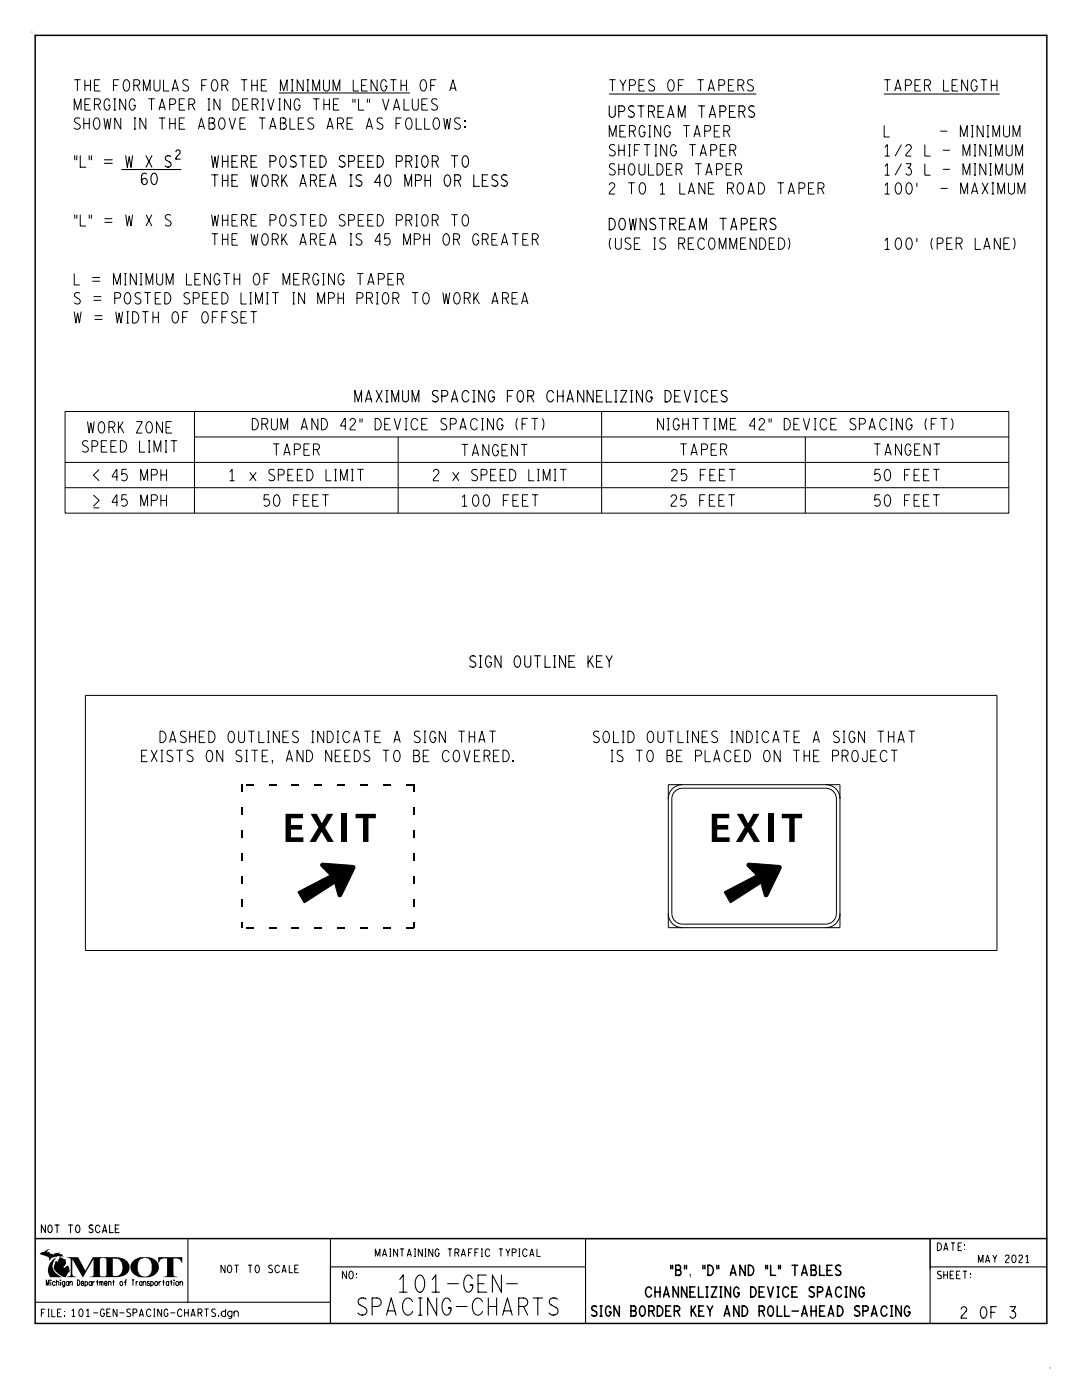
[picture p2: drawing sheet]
<svg xmlns="http://www.w3.org/2000/svg" width="216mm" height="279mm" viewBox="0 0 216 279" stroke-linecap="round" stroke-linejoin="round" font-family="sans-serif">
<path d="M7 7.1h201.9v257h-201.9zM7 247.2h201.9" fill="none" stroke="#000" stroke-width=".3"/>
<path d="M7 259.9h58.9M37.5 247.2v12.7M65.9 247.2v16.9M65.9 252.8h50.9M185.6 247.2v16.9M185.6 252.8h23.3M185.7 247.2h-68.9v16.9" fill="none" stroke="#000" stroke-width=".21"/>
<path d="M6.4 6.4h-.1M209.6 273h-.1" fill="none" stroke="#000" stroke-width=".2"/>
<g fill="#000">
<path d="M48.2 156.6h.2v1.5h-.2zM49 156.5h1.6v.2h-1.6zM53.6 156.5h1.5v.2h-1.5zM58.2 156.5h1.5v.2h-1.5zM62.8 156.5h1.5v.2h-1.5zM67.3 156.5h1.6v.2h-1.6zM71.9 156.5h1.5v.2h-1.5zM76.5 156.5h1.5v.2h-1.5zM81 156.5h1.5v.2h-1.5zM82.4 156.6h.3v1.5h-.3zM48.2 179.4h.2v1.6h-.2zM48.2 174.9h.2v1.5h-.2z"/>
<path d="M48.2 170.3h.2v1.5h-.2zM48.2 165.7h.2v1.6h-.2zM48.2 161.1h.2v1.6h-.2zM82.4 179.4h.3v1.6h-.3zM82.4 174.9h.3v1.5h-.3zM82.4 170.3h.3v1.5h-.3zM82.4 165.7h.3v1.6h-.3zM82.4 161.1h.3v1.6h-.3zM48.2 184h.2v1.1h-.2zM49 185h1.6v.3h-1.6zM53.6 185h1.5v.3h-1.5zM58.2 185h1.5v.3h-1.5z"/>
<path d="M62.8 185h1.5v.3h-1.5zM67.3 185h1.6v.3h-1.6zM71.9 185h1.5v.3h-1.5zM76.5 185h1.5v.3h-1.5zM81 185h1.5v.3h-1.5zM82.4 184h.3v1.1h-.3z"/>
<path d="M10.4 251.5l.9-.6a2.16 2.16 0 0 0 .6 3.7l.4 .3h-2.3a2.55 2.55 0 0 1 .4-3.4z" fill-rule="evenodd"/>
<path d="M7.9 250.2l1.9-.9-.2 .2-.3 .5 .5-.1 .3 .4 .3-.1 .3 .2 .3-.3 .9-.1v.3h.4l.4 .4h-.6v.2a.64 .64 0 0 0-1 0l-.2-.1-.2 .2v-.1l-.3 .1v-.1l-.5 .7-.2-.7z" fill-rule="evenodd"/>
<path d="M11.9 250.9l1.2 .5 .1 .9-.3 .3-.2 .1 .1 .3h.2l.1-.3 .4-.1 .3 .2a1.4 1.4 0 0 1 0 1.2l-.1-.1-.5 1a3.5 3.5 0 0 1-2.3-1.4l-.2-.4v-.5l.4-.9h.2l.1-.2v.3l.1-.1-.1 .2 .2-.2v-.3a.31 .31 0 0 0 .3-.5z" fill-rule="evenodd"/>
<path d="M13.4 250.9h2.2l1.4 2.7 1.5-2.7h2.2v.1l-.6 .1-.2 .3v3.1l.2 .2 .6 .1v.1h-2.8v-.1l.6-.1 .2-.2v-3.2l-2.1 3.6-2.2-3.6v3a.64 .64 0 0 0 .8 .5v.1h-1.8l.6-.3 .1-.2v-3l-.1-.3z" fill-rule="evenodd"/>
<path d="M20.5 250.9h3v.3l-1-.1v3.4l.4 .2 .6-.1v.3h-3v-.1l.5-.1 .2-.2v-3.1l-.1-.3z" fill-rule="evenodd"/>
<path d="M23.5 250.9a2.06 2.06 0 0 1 2.2 2.8 2.43 2.43 0 0 1-2.2 1.2v-.3a1.62 1.62 0 0 0 .8-2.3v-.3l-.5-.6-.3-.2z" fill-rule="evenodd"/>
<path d="M26.6 251.6l1.4-.7h.9v.1a1.38 1.38 0 0 0-1.4 1.5 1.68 1.68 0 0 0 1.4 2.3v.1a2.22 2.22 0 0 1-2.8-2.6z" fill-rule="evenodd"/>
<path d="M28.9 250.9a2.24 2.24 0 0 1 2.8 2.4 2.4 2.4 0 0 1-2.8 1.6v-.1a1.36 1.36 0 0 0 1.4-1.2v-1.3a1.49 1.49 0 0 0-1.4-1.3z" fill-rule="evenodd"/>
<path d="M31.6 250.9h4.8v1.1h-.2l-.3-.5a1.58 1.58 0 0 0-1.3-.4v3.5l.7 .3h-2.7l.7-.3v-3.5a1.27 1.27 0 0 0-1.4 .5l-.2 .4h-.1z" fill-rule="evenodd"/>
</g>
<g fill="#fff">
<path d="M14.1 22.8h79.5v3.8h-79.5z"/>
<path d="M14.1 18.9h76.6v3.9h-76.6z"/>
<path d="M14.1 15.1h80.4v3.8h-80.4z"/>
</g>
<path d="M55.7 18.6h26.1" fill="none" stroke="#000" stroke-width=".2"/>
<g fill="#fff">
<path d="M34.3 29.2h2.4v3.3h-2.4z"/>
<path d="M27.4 33.8h4.7v3.8h-4.7z"/>
<path d="M41.5 34.1h60.5v3.8h-60.5z"/>
<path d="M41.5 30.3h55.5v3.8h-55.5z"/>
<path d="M14.1 30.3h20.8v3.8h-20.8z"/>
</g>
<path d="M24.3 33.8h11.8" fill="none" stroke="#000" stroke-width=".21"/>
<g fill="#fff">
<path d="M41.5 45.9h66.7v3.8h-66.7z"/>
<path d="M41.5 42.1h55.5v3.8h-55.5z"/>
<path d="M14.1 42.1h20.8v3.8h-20.8z"/>
<path d="M14.1 61.5h37.9v3.7h-37.9z"/>
<path d="M14.1 57.6h92v3.8h-92z"/>
<path d="M14.1 53.8h67.2v3.8h-67.2z"/>
<path d="M120.8 20.4h30.5v3.8h-30.5z"/>
<path d="M120.8 42.8h34.8v3.8h-34.8z"/>
<path d="M175.6 15.1h24.1v3.8h-24.1z"/>
<path d="M120.8 15.1h30.3v3.8h-30.3z"/>
</g>
<path d="M121.5 18.8h29.4M176.4 18.8h23.1" fill="none" stroke="#000" stroke-width=".2"/>
<g fill="#fff">
<path d="M175.6 35.7h29.6v3.8h-29.6z"/>
<path d="M120.8 35.7h44.4v3.8h-44.4z"/>
<path d="M175.6 31.9h29.2v3.8h-29.2z"/>
<path d="M120.8 31.9h27.9v3.8h-27.9z"/>
<path d="M175.6 28.1h29.2v3.8h-29.2z"/>
<path d="M120.8 28.1h26.8v3.8h-26.8z"/>
<path d="M175.6 24.3h28.7v3.8h-28.7z"/>
<path d="M120.8 24.3h25.6v3.8h-25.6z"/>
<path d="M70 77.2h75.9v3.8h-75.9z"/>
<path d="M15.7 87.2h20.4v3.8h-20.4z"/>
<path d="M16.7 83.4h18.4v3.8h-18.4z"/>
<path d="M135 87.8h10.8v3.8h-10.8z"/>
<path d="M53.7 87.8h10.8v3.8h-10.8z"/>
<path d="M91.3 87.9h14.7v3.9h-14.7z"/>
<path d="M173.7 87.8h14.6v3.8h-14.6z"/>
<path d="M17.8 92.9h16.2v3.8h-16.2z"/>
<path d="M17.8 98h16.2v3.8h-16.2z"/>
<path d="M133.1 98h14.3v3.8h-14.3z"/>
<path d="M91.3 98h16.9v3.8h-16.9z"/>
<path d="M51.9 98h14.4v3.8h-14.4z"/>
<path d="M44.9 92.9h28.4v3.8h-28.4z"/>
<path d="M85.7 92.9h28.1v3.8h-28.1z"/>
<path d="M175.6 46.7h27.7v3.8h-27.7z"/>
<path d="M120.8 46.7h37.6v3.8h-37.6z"/>
</g>
<path d="M13 82.1h188.3v20.3h-188.3zM13 97.3h188.3M13 92.3h188.3M38.8 82.1v20.3M38.8 87.2h162.5M79.4 87.2v15.2M120.1 82.1v20.3M160.7 87.2v15.2" fill="none" stroke="#000" stroke-width=".2"/>
<g fill="#fff">
<path d="M49.6 82.8h59.7v3.7h-59.7z"/>
<path d="M130.5 82.8h60.4v3.7h-60.4z"/>
<path d="M133.3 92.9h14.2v3.8h-14.2z"/>
<path d="M173.8 92.9h14.4v3.8h-14.4z"/>
<path d="M173.8 98h14.4v3.8h-14.4z"/>
</g>
<path d="M17 138.8h181.9v50.9h-181.9zM133.4 156.6h34.2v28.5h-34.2zM134.7 157.9a2.05 2.05 0 0 1 1.5-.6h28.5a2.17 2.17 0 0 1 2.2 2.2v22.8a2.17 2.17 0 0 1-2.2 2.1h-28.5a2.17 2.17 0 0 1-2.1-2.1v-22.8a2.05 2.05 0 0 1 .6-1.6zM136.2 156.6a2.77 2.77 0 0 0-2.8 2.9M164.7 156.6a2.77 2.77 0 0 1 2.9 2.9M64.1 172.4l.3-.1 6.1 .4 .2 .1 .1 .5-2.7 5.6h-.5l-.1-.2-.7-2.4-6.1 3.9-1.3-2.2 6.5-3.3-1.8-1.8-.1-.3zM149.2 172.4l.3-.1 6 .4 .3 .1 .1 .5-2.8 5.6h-.4l-.2-.2-.7-2.4-6.1 3.9-1.2-2.2 6.4-3.3-1.7-1.8-.2-.3zM133.3 182.3a2.77 2.77 0 0 0 2.9 2.8M167.6 182.3a2.77 2.77 0 0 1-2.9 2.8" fill="none" stroke="#000" stroke-width=".2"/>
<g fill="#000">
<path d="M64.1 172.4l.3-.1 6.2 .4 .2 .2v.4l-2.8 5.6h-.4l-.1-.2-.7-2.4-6.1 3.9-1.3-2.2 6.5-3.3-1.9-1.9z" fill-rule="evenodd"/>
<path d="M149.2 172.4l.3-.1 6.1 .4 .2 .2 .1 .4-2.8 5.6h-.4l-.2-.2-.7-2.4-6.1 3.9-1.2-2.2 6.4-3.3-1.8-1.9z" fill-rule="evenodd"/>
</g>
<g fill="#fff">
<path d="M121.1 149h58.7v3.8h-58.7z"/>
<path d="M117.7 145.2h65.6v3.8h-65.6z"/>
<path d="M27.5 149h75.8v3.8h-75.8z"/>
<path d="M31.2 145.2h71.2v3.8h-71.2z"/>
<path d="M93 130.1h29.9v3.8h-29.9z"/>
</g>
<g font-size="5.7">
<text x="55.8" y="168">EXIT</text>
<text x="140.9" y="168">EXIT</text>
</g>
<g font-size="3.4">
<text x="79.5" y="257.9">101-GEN-</text>
<text x="71.4" y="262.5">SPACING-CHARTS</text>
</g>
<g font-size="2.3">
<text x="14.8" y="22">MERGING TAPER IN DERIVING THE &quot;L&quot; VALUES</text>
<text x="14.8" y="18.2">THE FORMULAS FOR THE MINIMUM LENGTH OF A</text>
<text x="121.6" y="23.4">UPSTREAM TAPERS</text>
<text x="121.6" y="18.2">TYPES OF TAPERS</text>
<text x="176.4" y="18.2">TAPER LENGTH</text>
<text x="14.8" y="25.8">SHOWN IN THE ABOVE TABLES ARE AS FOLLOWS:</text>
<text x="121.6" y="27.3">MERGING TAPER</text>
<text x="176.4" y="27.3">L</text>
<text x="183.6" y="27.3">- MINIMUM</text>
<text x="14.8" y="33.4">&quot;L&quot; = W X S</text>
<text x="42.2" y="33.4">WHERE POSTED SPEED PRIOR TO</text>
<text x="121.6" y="34.9">SHOULDER TAPER</text>
<text x="121.6" y="31.1">SHIFTING TAPER</text>
<text x="176.4" y="34.9">1/3 L - MINIMUM</text>
<text x="176.4" y="31.1">1/2 L - MINIMUM</text>
<text x="28.2" y="36.8">60</text>
<text x="42.2" y="37.2">THE WORK AREA IS 40 MPH OR LESS</text>
<text x="121.6" y="38.8">2 TO 1 LANE ROAD TAPER</text>
<text x="176.4" y="38.8">100'</text>
<text x="184.4" y="38.8">- MAXIMUM</text>
<text x="14.8" y="45.1">&quot;L&quot; = W X S</text>
<text x="42.2" y="45.1">WHERE POSTED SPEED PRIOR TO</text>
<text x="121.6" y="45.8">DOWNSTREAM TAPERS</text>
<text x="42.2" y="48.9">THE WORK AREA IS 45 MPH OR GREATER</text>
<text x="121.6" y="49.8">(USE IS RECOMMENDED)</text>
<text x="176.4" y="49.8">100' (PER LANE)</text>
<text x="14.8" y="56.9">L = MINIMUM LENGTH OF MERGING TAPER</text>
<text x="14.8" y="64.5">W = WIDTH OF OFFSET</text>
<text x="14.8" y="60.7">S = POSTED SPEED LIMIT IN MPH PRIOR TO WORK AREA</text>
<text x="70.8" y="80.2">MAXIMUM SPACING FOR CHANNELIZING DEVICES</text>
<text x="17.5" y="86.4">WORK ZONE</text>
<text x="50.3" y="85.8">DRUM AND 42&quot; DEVICE SPACING (FT)</text>
<text x="131.2" y="85.8">NIGHTTIME 42&quot; DEVICE SPACING (FT)</text>
<text x="16.4" y="90.2">SPEED LIMIT</text>
<text x="18.6" y="96">&lt; 45 MPH</text>
<text x="45.7" y="96">1 x SPEED LIMIT</text>
<text x="54.5" y="90.9">TAPER</text>
<text x="86.5" y="96">2 x SPEED LIMIT</text>
<text x="92.1" y="91">TANGENT</text>
<text x="134" y="96">25 FEET</text>
<text x="135.7" y="90.9">TAPER</text>
<text x="174.4" y="90.9">TANGENT</text>
<text x="174.5" y="96">50 FEET</text>
<text x="18.6" y="101">&gt; 45 MPH</text>
<text x="52.7" y="101">50 FEET</text>
<text x="92.1" y="101">100 FEET</text>
<text x="133.9" y="101">25 FEET</text>
<text x="174.5" y="101">50 FEET</text>
<text x="93.7" y="133.2">SIGN OUTLINE KEY</text>
<text x="31.9" y="148.2">DASHED OUTLINES INDICATE A SIGN THAT</text>
<text x="118.4" y="148.2">SOLID OUTLINES INDICATE A SIGN THAT</text>
<text x="28.3" y="152">EXISTS ON SITE, AND NEEDS TO BE COVERED.</text>
<text x="121.9" y="152">IS TO BE PLACED ON THE PROJECT</text>
<text x="191.8" y="263.1">2 OF 3</text>
</g>
<g font-size="2">
<text x="128.1" y="254.5">&quot;B&quot;, &quot;D&quot; AND &quot;L&quot; TABLES</text>
<text x="118" y="262.7">SIGN BORDER KEY AND ROLL-AHEAD SPACING</text>
<text x="123.8" y="258.9">CHANNELIZING DEVICE SPACING</text>
</g>
<text font-size="1.8" x="35.1" y="31.7">2</text>
<g font-size="1.5">
<text x="8.3" y="246">NOT TO SCALE</text>
<text x="74.9" y="250.8">MAINTAINING TRAFFIC TYPICAL</text>
<text x="187" y="249.6">DATE:</text>
<text x="194.6" y="252">MAY 2021</text>
<text x="41.9" y="254">NOT TO SCALE</text>
<text x="68.3" y="255.2">NO:</text>
<text x="187" y="255.2">SHEET:</text>
<text x="8.3" y="262.8">FILE:101-GEN-SPACING-CHARTS.dgn</text>
</g>
<text font-size="1.1" x="9.2" y="256.6">Michigan Department of Transportation</text>
</svg>
